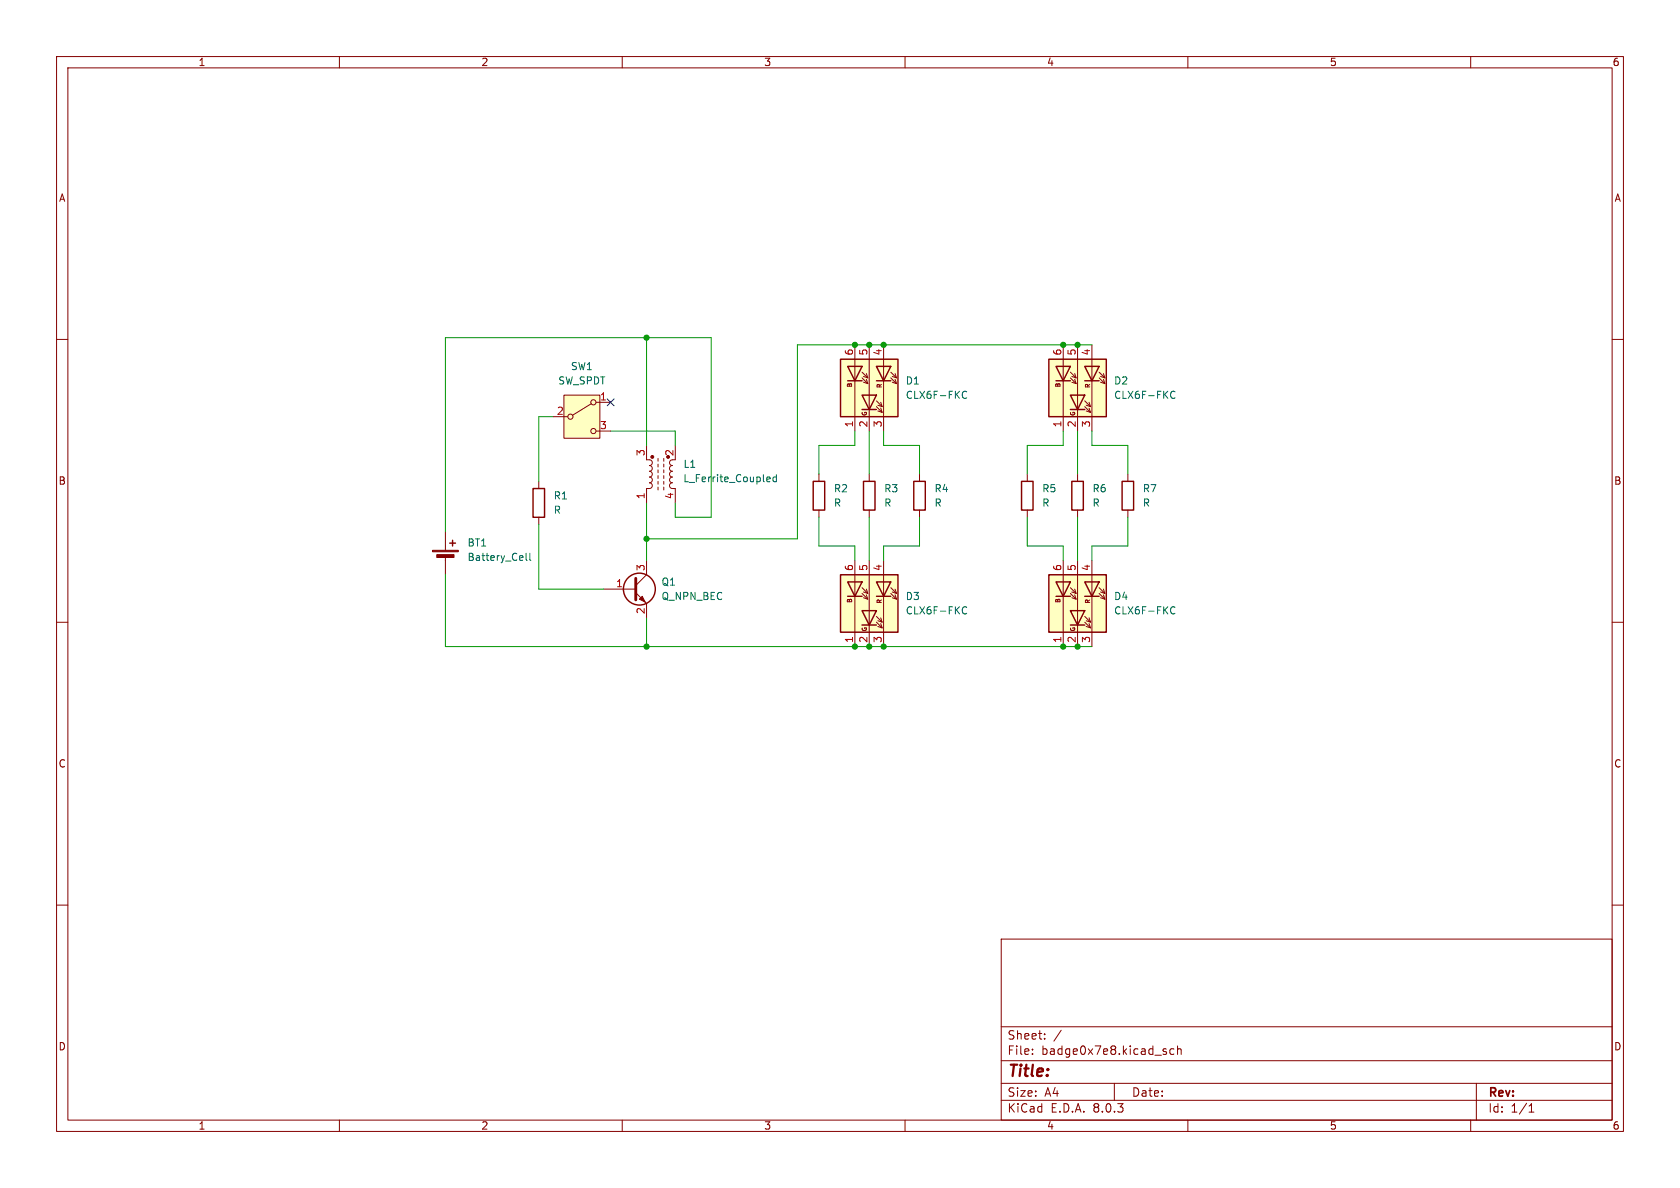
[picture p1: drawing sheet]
(kicad_sch
 (version 20231120)
 (generator "eeschema")
 (generator_version "8.0")
 (paper "A4")
 (lib_symbols
  (symbol "Device:Battery_Cell"
   (pin_numbers hide)
   (pin_names
    (offset 0) hide) (exclude_from_sim no) (in_bom yes) (on_board yes)
   (property "Reference" "BT" (at 2.54 2.54 0) (effects (font (size 1.27 1.27)) (justify left)))
   (property "Value" "Battery_Cell" (at 2.54 0 0) (effects (font (size 1.27 1.27)) (justify left)))
   (property "Footprint" "" (at 0 1.524 90) (effects (font (size 1.27 1.27)) (hide yes)))
   (property "Datasheet" "~" (at 0 1.524 90) (effects (font (size 1.27 1.27)) (hide yes)))
   (property "Description" "Single-cell battery" (at 0 0 0) (effects (font (size 1.27 1.27)) (hide yes)))
   (symbol "Battery_Cell_0_1"
    (rectangle (start -2.286 1.778) (end 2.286 1.524) (stroke (width 0) (type default)) (fill (type outline)))
    (rectangle (start -1.524 1.016) (end 1.524 0.508) (stroke (width 0) (type default)) (fill (type outline)))
    (polyline (pts (xy 0 0.762) (xy 0 0)) (stroke (width 0) (type default)) (fill (type none)))
    (polyline (pts (xy 0 1.778) (xy 0 2.54)) (stroke (width 0) (type default)) (fill (type none)))
    (polyline (pts (xy 0.762 3.048) (xy 1.778 3.048)) (stroke (width 0.254) (type default)) (fill (type none)))
    (polyline (pts (xy 1.27 3.556) (xy 1.27 2.54)) (stroke (width 0.254) (type default)) (fill (type none))))
   (symbol "Battery_Cell_1_1"
    (pin passive line (at 0 5.08 270) (length 2.54) (name "+" (effects (font (size 1.27 1.27)))) (number "1" (effects (font (size 1.27 1.27)))))
    (pin passive line (at 0 -2.54 90) (length 2.54) (name "-" (effects (font (size 1.27 1.27)))) (number "2" (effects (font (size 1.27 1.27)))))))
  (symbol "Device:L_Ferrite_Coupled"
   (pin_names
    (offset 0.254) hide) (exclude_from_sim no) (in_bom yes) (on_board yes)
   (property "Reference" "L1" (at -1.778 -6.35 90) (effects (font (size 1.27 1.27)) (justify left)))
   (property "Value" "L_Ferrite_Coupled" (at 0.762 -20.828 90) (effects (font (size 1.27 1.27)) (justify left)))
   (property "Footprint" "Inductor_SMD:L_CommonModeChoke_TDK_ACM7060" (at 0 0 0) (effects (font (size 1.27 1.27)) (hide yes)))
   (property "Datasheet" "~" (at 0 0 0) (effects (font (size 1.27 1.27)) (hide yes)))
   (property "Description" "Coupled inductor with ferrite core" (at 0 0 0) (effects (font (size 1.27 1.27)) (hide yes)))
   (symbol "L_Ferrite_Coupled_0_1"
    (circle (center -3.048 -1.27) (radius 0.254) (stroke (width 0) (type default)) (fill (type outline)))
    (circle (center -3.048 1.524) (radius 0.254) (stroke (width 0) (type default)) (fill (type outline)))
    (arc (start -2.54 2.032) (mid -2.032 1.5262) (end -1.524 2.032) (stroke (width 0) (type default)) (fill (type none)))
    (arc (start -1.524 -2.032) (mid -2.032 -1.5262) (end -2.54 -2.032) (stroke (width 0) (type default)) (fill (type none)))
    (arc (start -1.524 2.032) (mid -1.016 1.5262) (end -0.508 2.032) (stroke (width 0) (type default)) (fill (type none)))
    (arc (start -0.508 -2.032) (mid -1.016 -1.5262) (end -1.524 -2.032) (stroke (width 0) (type default)) (fill (type none)))
    (arc (start -0.508 2.032) (mid 0 1.5262) (end 0.508 2.032) (stroke (width 0) (type default)) (fill (type none)))
    (polyline (pts (xy -2.794 -0.508) (xy -2.286 -0.508)) (stroke (width 0) (type default)) (fill (type none)))
    (polyline (pts (xy -2.794 0.508) (xy -2.286 0.508)) (stroke (width 0) (type default)) (fill (type none)))
    (polyline (pts (xy -2.54 -2.032) (xy -2.54 -2.54)) (stroke (width 0) (type default)) (fill (type none)))
    (polyline (pts (xy -2.54 2.032) (xy -2.54 2.54)) (stroke (width 0) (type default)) (fill (type none)))
    (polyline (pts (xy -1.778 -0.508) (xy -1.27 -0.508)) (stroke (width 0) (type default)) (fill (type none)))
    (polyline (pts (xy -1.778 0.508) (xy -1.27 0.508)) (stroke (width 0) (type default)) (fill (type none)))
    (polyline (pts (xy -0.762 -0.508) (xy -0.254 -0.508)) (stroke (width 0) (type default)) (fill (type none)))
    (polyline (pts (xy -0.762 0.508) (xy -0.254 0.508)) (stroke (width 0) (type default)) (fill (type none)))
    (polyline (pts (xy 0.254 -0.508) (xy 0.762 -0.508)) (stroke (width 0) (type default)) (fill (type none)))
    (polyline (pts (xy 0.254 0.508) (xy 0.762 0.508)) (stroke (width 0) (type default)) (fill (type none)))
    (polyline (pts (xy 1.27 -0.508) (xy 1.778 -0.508)) (stroke (width 0) (type default)) (fill (type none)))
    (polyline (pts (xy 1.27 0.508) (xy 1.778 0.508)) (stroke (width 0) (type default)) (fill (type none)))
    (polyline (pts (xy 2.286 -0.508) (xy 2.794 -0.508)) (stroke (width 0) (type default)) (fill (type none)))
    (polyline (pts (xy 2.286 0.508) (xy 2.794 0.508)) (stroke (width 0) (type default)) (fill (type none)))
    (polyline (pts (xy 2.54 -2.032) (xy 2.54 -2.54)) (stroke (width 0) (type default)) (fill (type none)))
    (polyline (pts (xy 2.54 2.54) (xy 2.54 2.032)) (stroke (width 0) (type default)) (fill (type none)))
    (arc (start 0.508 -2.032) (mid 0 -1.5262) (end -0.508 -2.032) (stroke (width 0) (type default)) (fill (type none)))
    (arc (start 0.508 2.032) (mid 1.016 1.5262) (end 1.524 2.032) (stroke (width 0) (type default)) (fill (type none)))
    (arc (start 1.524 -2.032) (mid 1.016 -1.5262) (end 0.508 -2.032) (stroke (width 0) (type default)) (fill (type none)))
    (arc (start 1.524 2.032) (mid 2.032 1.5262) (end 2.54 2.032) (stroke (width 0) (type default)) (fill (type none)))
    (arc (start 2.54 -2.032) (mid 2.032 -1.5262) (end 1.524 -2.032) (stroke (width 0) (type default)) (fill (type none))))
   (symbol "L_Ferrite_Coupled_1_1"
    (pin passive line (at 5.08 2.54 180) (length 2.54) (name "1" (effects (font (size 1.27 1.27)))) (number "1" (effects (font (size 1.27 1.27)))))
    (pin passive line (at -5.08 -2.54 0) (length 2.54) (name "2" (effects (font (size 1.27 1.27)))) (number "2" (effects (font (size 1.27 1.27)))))
    (pin passive line (at -5.08 2.54 0) (length 2.54) (name "3" (effects (font (size 1.27 1.27)))) (number "3" (effects (font (size 1.27 1.27)))))
    (pin passive line (at 5.08 -2.54 180) (length 2.54) (name "4" (effects (font (size 1.27 1.27)))) (number "4" (effects (font (size 1.27 1.27)))))))
  (symbol "Device:Q_NPN_BEC"
   (pin_names
    (offset 0) hide) (exclude_from_sim no) (in_bom yes) (on_board yes)
   (property "Reference" "Q" (at 5.08 1.27 0) (effects (font (size 1.27 1.27)) (justify left)))
   (property "Value" "Q_NPN_BEC" (at 5.08 -1.27 0) (effects (font (size 1.27 1.27)) (justify left)))
   (property "Footprint" "" (at 5.08 2.54 0) (effects (font (size 1.27 1.27)) (hide yes)))
   (property "Datasheet" "~" (at 0 0 0) (effects (font (size 1.27 1.27)) (hide yes)))
   (property "Description" "NPN transistor, base/emitter/collector" (at 0 0 0) (effects (font (size 1.27 1.27)) (hide yes)))
   (symbol "Q_NPN_BEC_0_1"
    (polyline (pts (xy 0.635 0.635) (xy 2.54 2.54)) (stroke (width 0) (type default)) (fill (type none)))
    (polyline (pts (xy 0.635 -0.635) (xy 2.54 -2.54) (xy 2.54 -2.54)) (stroke (width 0) (type default)) (fill (type none)))
    (polyline (pts (xy 0.635 1.905) (xy 0.635 -1.905) (xy 0.635 -1.905)) (stroke (width 0.508) (type default)) (fill (type none)))
    (polyline (pts (xy 1.27 -1.778) (xy 1.778 -1.27) (xy 2.286 -2.286) (xy 1.27 -1.778) (xy 1.27 -1.778)) (stroke (width 0) (type default)) (fill (type outline)))
    (circle (center 1.27 0) (radius 2.8194) (stroke (width 0.254) (type default)) (fill (type none))))
   (symbol "Q_NPN_BEC_1_1"
    (pin input line (at -5.08 0 0) (length 5.715) (name "B" (effects (font (size 1.27 1.27)))) (number "1" (effects (font (size 1.27 1.27)))))
    (pin passive line (at 2.54 -5.08 90) (length 2.54) (name "E" (effects (font (size 1.27 1.27)))) (number "2" (effects (font (size 1.27 1.27)))))
    (pin passive line (at 2.54 5.08 270) (length 2.54) (name "C" (effects (font (size 1.27 1.27)))) (number "3" (effects (font (size 1.27 1.27)))))))
  (symbol "Device:R"
   (pin_numbers hide)
   (pin_names
    (offset 0)) (exclude_from_sim no) (in_bom yes) (on_board yes)
   (property "Reference" "R" (at 2.032 0 90) (effects (font (size 1.27 1.27))))
   (property "Value" "R" (at 0 0 90) (effects (font (size 1.27 1.27))))
   (property "Footprint" "" (at -1.778 0 90) (effects (font (size 1.27 1.27)) (hide yes)))
   (property "Datasheet" "~" (at 0 0 0) (effects (font (size 1.27 1.27)) (hide yes)))
   (property "Description" "Resistor" (at 0 0 0) (effects (font (size 1.27 1.27)) (hide yes)))
   (symbol "R_0_1"
    (rectangle (start -1.016 -2.54) (end 1.016 2.54) (stroke (width 0.254) (type default)) (fill (type none))))
   (symbol "R_1_1"
    (pin passive line (at 0 3.81 270) (length 1.27) (name "~" (effects (font (size 1.27 1.27)))) (number "1" (effects (font (size 1.27 1.27)))))
    (pin passive line (at 0 -3.81 90) (length 1.27) (name "~" (effects (font (size 1.27 1.27)))) (number "2" (effects (font (size 1.27 1.27)))))))
  (symbol "LED:CLX6F-FKC"
   (pin_names hide) (exclude_from_sim no) (in_bom yes) (on_board yes)
   (property "Reference" "D" (at -5.08 6.35 0) (effects (font (size 1.27 1.27)) (justify left)))
   (property "Value" "CLX6F-FKC" (at -5.08 -6.35 0) (effects (font (size 1.27 1.27)) (justify left)))
   (property "Footprint" "LED_SMD:LED_RGB_PLCC-6" (at -5.08 -8.128 0) (effects (font (size 1.27 1.27)) (justify left) (hide yes)))
   (property "Datasheet" "https://assets.cree-led.com/a/ds/h/HB-CLX6F-FKC.pdf" (at 3.81 0 0) (effects (font (size 1.27 1.27)) (justify left) (hide yes)))
   (property "Description" "RGB LED, PLCC-6 " (at 0 0 0) (effects (font (size 1.27 1.27)) (hide yes)))
   (symbol "CLX6F-FKC_0_0"
    (text "B" (at -0.508 -3.4544 0) (effects (font (size 0.762 0.762))))
    (text "G" (at 4.5466 -0.8382 0) (effects (font (size 0.762 0.762))))
    (text "R" (at -0.381 1.8034 0) (effects (font (size 0.762 0.762)))))
   (symbol "CLX6F-FKC_0_1"
    (rectangle (start -5.08 5.08) (end 5.08 -5.08) (stroke (width 0.254) (type default)) (fill (type background)))
    (polyline (pts (xy -5.08 -2.54) (xy 5.08 -2.54)) (stroke (width 0) (type default)) (fill (type none)))
    (polyline (pts (xy -5.08 0) (xy 5.08 0)) (stroke (width 0) (type default)) (fill (type none)))
    (polyline (pts (xy -5.08 2.54) (xy 5.08 2.54)) (stroke (width 0) (type default)) (fill (type none)))
    (polyline (pts (xy -2.794 -1.27) (xy -1.778 -0.254)) (stroke (width 0) (type default)) (fill (type none)))
    (polyline (pts (xy -2.794 3.81) (xy -1.778 4.826)) (stroke (width 0) (type default)) (fill (type none)))
    (polyline (pts (xy -1.778 -1.27) (xy -0.762 -0.254)) (stroke (width 0) (type default)) (fill (type none)))
    (polyline (pts (xy -1.778 3.81) (xy -0.762 4.826)) (stroke (width 0) (type default)) (fill (type none)))
    (polyline (pts (xy -1.27 -1.27) (xy -1.27 -3.81)) (stroke (width 0.254) (type default)) (fill (type none)))
    (polyline (pts (xy -1.27 3.81) (xy -1.27 1.27)) (stroke (width 0.254) (type default)) (fill (type none)))
    (polyline (pts (xy 2.286 1.27) (xy 3.302 2.286)) (stroke (width 0) (type default)) (fill (type none)))
    (polyline (pts (xy 3.302 1.27) (xy 4.318 2.286)) (stroke (width 0) (type default)) (fill (type none)))
    (polyline (pts (xy 3.81 1.27) (xy 3.81 -1.27)) (stroke (width 0.254) (type default)) (fill (type none)))
    (polyline (pts (xy -2.54 4.572) (xy -1.778 4.826) (xy -2.032 4.064)) (stroke (width 0) (type default)) (fill (type none)))
    (polyline (pts (xy -2.032 -1.016) (xy -1.778 -0.254) (xy -2.54 -0.508)) (stroke (width 0) (type default)) (fill (type none)))
    (polyline (pts (xy -1.524 -0.508) (xy -0.762 -0.254) (xy -1.016 -1.016)) (stroke (width 0) (type default)) (fill (type none)))
    (polyline (pts (xy -1.524 4.572) (xy -0.762 4.826) (xy -1.016 4.064)) (stroke (width 0) (type default)) (fill (type none)))
    (polyline (pts (xy 3.048 1.524) (xy 3.302 2.286) (xy 2.54 2.032)) (stroke (width 0) (type default)) (fill (type none)))
    (polyline (pts (xy 3.556 2.032) (xy 4.318 2.286) (xy 4.064 1.524)) (stroke (width 0) (type default)) (fill (type none)))
    (polyline (pts (xy -3.81 -1.27) (xy -3.81 -3.81) (xy -1.27 -2.54) (xy -3.81 -1.27)) (stroke (width 0.254) (type default)) (fill (type none)))
    (polyline (pts (xy -3.81 3.81) (xy -3.81 1.27) (xy -1.27 2.54) (xy -3.81 3.81)) (stroke (width 0.254) (type default)) (fill (type none)))
    (polyline (pts (xy 1.27 1.27) (xy 1.27 -1.27) (xy 3.81 0) (xy 1.27 1.27)) (stroke (width 0.254) (type default)) (fill (type none))))
   (symbol "CLX6F-FKC_1_1"
    (pin passive line (at 7.62 -2.54 180) (length 2.54) (name "KB" (effects (font (size 1.27 1.27)))) (number "1" (effects (font (size 1.27 1.27)))))
    (pin passive line (at 7.62 0 180) (length 2.54) (name "KG" (effects (font (size 1.27 1.27)))) (number "2" (effects (font (size 1.27 1.27)))))
    (pin passive line (at 7.62 2.54 180) (length 2.54) (name "KR" (effects (font (size 1.27 1.27)))) (number "3" (effects (font (size 1.27 1.27)))))
    (pin passive line (at -7.62 2.54 0) (length 2.54) (name "AR" (effects (font (size 1.27 1.27)))) (number "4" (effects (font (size 1.27 1.27)))))
    (pin passive line (at -7.62 0 0) (length 2.54) (name "AG" (effects (font (size 1.27 1.27)))) (number "5" (effects (font (size 1.27 1.27)))))
    (pin passive line (at -7.62 -2.54 0) (length 2.54) (name "AB" (effects (font (size 1.27 1.27)))) (number "6" (effects (font (size 1.27 1.27)))))))
  (symbol "Switch:SW_SPDT"
   (pin_names
    (offset 0) hide) (exclude_from_sim no) (in_bom yes) (on_board yes)
   (property "Reference" "SW" (at 0 5.08 0) (effects (font (size 1.27 1.27))))
   (property "Value" "SW_SPDT" (at 0 -5.08 0) (effects (font (size 1.27 1.27))))
   (property "Footprint" "" (at 0 0 0) (effects (font (size 1.27 1.27)) (hide yes)))
   (property "Datasheet" "~" (at 0 -7.62 0) (effects (font (size 1.27 1.27)) (hide yes)))
   (property "Description" "Switch, single pole double throw" (at 0 0 0) (effects (font (size 1.27 1.27)) (hide yes)))
   (symbol "SW_SPDT_0_1"
    (circle (center -2.032 0) (radius 0.4572) (stroke (width 0) (type default)) (fill (type none)))
    (polyline (pts (xy -1.651 0.254) (xy 1.651 2.286)) (stroke (width 0) (type default)) (fill (type none)))
    (circle (center 2.032 -2.54) (radius 0.4572) (stroke (width 0) (type default)) (fill (type none)))
    (circle (center 2.032 2.54) (radius 0.4572) (stroke (width 0) (type default)) (fill (type none))))
   (symbol "SW_SPDT_1_1"
    (rectangle (start -3.175 3.81) (end 3.175 -3.81) (stroke (width 0) (type default)) (fill (type background)))
    (pin passive line (at 5.08 2.54 180) (length 2.54) (name "A" (effects (font (size 1.27 1.27)))) (number "1" (effects (font (size 1.27 1.27)))))
    (pin passive line (at -5.08 0 0) (length 2.54) (name "B" (effects (font (size 1.27 1.27)))) (number "2" (effects (font (size 1.27 1.27)))))
    (pin passive line (at 5.08 -2.54 180) (length 2.54) (name "C" (effects (font (size 1.27 1.27)))) (number "3" (effects (font (size 1.27 1.27))))))))
 (junction
  (at 190.5 114.3)
  (diameter 0)
  (color 0 0 0 0))
 (junction
  (at 153.67 60.96)
  (diameter 0)
  (color 0 0 0 0))
 (junction
  (at 151.13 114.3)
  (diameter 0)
  (color 0 0 0 0))
 (junction
  (at 153.67 114.3)
  (diameter 0)
  (color 0 0 0 0))
 (junction
  (at 114.3 114.3)
  (diameter 0)
  (color 0 0 0 0))
 (junction
  (at 151.13 60.96)
  (diameter 0)
  (color 0 0 0 0))
 (junction
  (at 156.21 114.3)
  (diameter 0)
  (color 0 0 0 0))
 (junction
  (at 156.21 60.96)
  (diameter 0)
  (color 0 0 0 0))
 (junction
  (at 187.96 114.3)
  (diameter 0)
  (color 0 0 0 0))
 (junction
  (at 187.96 60.96)
  (diameter 0)
  (color 0 0 0 0))
 (junction
  (at 114.3 95.25)
  (diameter 0)
  (color 0 0 0 0))
 (junction
  (at 190.5 60.96)
  (diameter 0)
  (color 0 0 0 0))
 (junction
  (at 114.3 59.69)
  (diameter 0)
  (color 0 0 0 0))
 (no_connect
  (at 107.95 71.12))
 (wire
  (pts (xy 187.96 96.52) (xy 187.96 99.06))
  (stroke (width 0) (type default)))
 (wire
  (pts (xy 162.56 78.74) (xy 156.21 78.74))
  (stroke (width 0) (type default)))
 (wire
  (pts (xy 151.13 114.3) (xy 153.67 114.3))
  (stroke (width 0) (type default)))
 (wire
  (pts (xy 114.3 88.9) (xy 114.3 95.25))
  (stroke (width 0) (type default)))
 (wire
  (pts (xy 119.38 88.9) (xy 119.38 91.44))
  (stroke (width 0) (type default)))
 (wire
  (pts (xy 119.38 78.74) (xy 119.38 76.2))
  (stroke (width 0) (type default)))
 (wire
  (pts (xy 78.74 101.6) (xy 78.74 114.3))
  (stroke (width 0) (type default)))
 (wire
  (pts (xy 78.74 93.98) (xy 78.74 59.69))
  (stroke (width 0) (type default)))
 (wire
  (pts (xy 125.73 59.69) (xy 114.3 59.69))
  (stroke (width 0) (type default)))
 (wire
  (pts (xy 78.74 59.69) (xy 114.3 59.69))
  (stroke (width 0) (type default)))
 (wire
  (pts (xy 95.25 104.14) (xy 106.68 104.14))
  (stroke (width 0) (type default)))
 (wire
  (pts (xy 114.3 95.25) (xy 140.97 95.25))
  (stroke (width 0) (type default)))
 (wire
  (pts (xy 140.97 95.25) (xy 140.97 60.96))
  (stroke (width 0) (type default)))
 (wire
  (pts (xy 156.21 78.74) (xy 156.21 76.2))
  (stroke (width 0) (type default)))
 (wire
  (pts (xy 199.39 91.44) (xy 199.39 96.52))
  (stroke (width 0) (type default)))
 (wire
  (pts (xy 114.3 114.3) (xy 151.13 114.3))
  (stroke (width 0) (type default)))
 (wire
  (pts (xy 199.39 78.74) (xy 199.39 83.82))
  (stroke (width 0) (type default)))
 (wire
  (pts (xy 193.04 78.74) (xy 193.04 76.2))
  (stroke (width 0) (type default)))
 (wire
  (pts (xy 181.61 78.74) (xy 187.96 78.74))
  (stroke (width 0) (type default)))
 (wire
  (pts (xy 199.39 96.52) (xy 193.04 96.52))
  (stroke (width 0) (type default)))
 (wire
  (pts (xy 144.78 96.52) (xy 151.13 96.52))
  (stroke (width 0) (type default)))
 (wire
  (pts (xy 190.5 76.2) (xy 190.5 83.82))
  (stroke (width 0) (type default)))
 (wire
  (pts (xy 97.79 73.66) (xy 95.25 73.66))
  (stroke (width 0) (type default)))
 (wire
  (pts (xy 187.96 78.74) (xy 187.96 76.2))
  (stroke (width 0) (type default)))
 (wire
  (pts (xy 144.78 91.44) (xy 144.78 96.52))
  (stroke (width 0) (type default)))
 (wire
  (pts (xy 162.56 78.74) (xy 162.56 83.82))
  (stroke (width 0) (type default)))
 (wire
  (pts (xy 153.67 76.2) (xy 153.67 83.82))
  (stroke (width 0) (type default)))
 (wire
  (pts (xy 144.78 83.82) (xy 144.78 78.74))
  (stroke (width 0) (type default)))
 (wire
  (pts (xy 114.3 114.3) (xy 114.3 109.22))
  (stroke (width 0) (type default)))
 (wire
  (pts (xy 95.25 73.66) (xy 95.25 85.09))
  (stroke (width 0) (type default)))
 (wire
  (pts (xy 156.21 60.96) (xy 187.96 60.96))
  (stroke (width 0) (type default)))
 (wire
  (pts (xy 181.61 91.44) (xy 181.61 96.52))
  (stroke (width 0) (type default)))
 (wire
  (pts (xy 181.61 83.82) (xy 181.61 78.74))
  (stroke (width 0) (type default)))
 (wire
  (pts (xy 153.67 114.3) (xy 156.21 114.3))
  (stroke (width 0) (type default)))
 (wire
  (pts (xy 153.67 91.44) (xy 153.67 99.06))
  (stroke (width 0) (type default)))
 (wire
  (pts (xy 193.04 96.52) (xy 193.04 99.06))
  (stroke (width 0) (type default)))
 (wire
  (pts (xy 114.3 95.25) (xy 114.3 99.06))
  (stroke (width 0) (type default)))
 (wire
  (pts (xy 78.74 114.3) (xy 114.3 114.3))
  (stroke (width 0) (type default)))
 (wire
  (pts (xy 119.38 91.44) (xy 125.73 91.44))
  (stroke (width 0) (type default)))
 (wire
  (pts (xy 151.13 60.96) (xy 153.67 60.96))
  (stroke (width 0) (type default)))
 (wire
  (pts (xy 114.3 59.69) (xy 114.3 78.74))
  (stroke (width 0) (type default)))
 (wire
  (pts (xy 181.61 96.52) (xy 187.96 96.52))
  (stroke (width 0) (type default)))
 (wire
  (pts (xy 107.95 76.2) (xy 119.38 76.2))
  (stroke (width 0) (type default)))
 (wire
  (pts (xy 190.5 114.3) (xy 193.04 114.3))
  (stroke (width 0) (type default)))
 (wire
  (pts (xy 162.56 91.44) (xy 162.56 96.52))
  (stroke (width 0) (type default)))
 (wire
  (pts (xy 190.5 91.44) (xy 190.5 99.06))
  (stroke (width 0) (type default)))
 (wire
  (pts (xy 144.78 78.74) (xy 151.13 78.74))
  (stroke (width 0) (type default)))
 (wire
  (pts (xy 151.13 96.52) (xy 151.13 99.06))
  (stroke (width 0) (type default)))
 (wire
  (pts (xy 199.39 78.74) (xy 193.04 78.74))
  (stroke (width 0) (type default)))
 (wire
  (pts (xy 151.13 78.74) (xy 151.13 76.2))
  (stroke (width 0) (type default)))
 (wire
  (pts (xy 156.21 114.3) (xy 187.96 114.3))
  (stroke (width 0) (type default)))
 (wire
  (pts (xy 162.56 96.52) (xy 156.21 96.52))
  (stroke (width 0) (type default)))
 (wire
  (pts (xy 140.97 60.96) (xy 151.13 60.96))
  (stroke (width 0) (type default)))
 (wire
  (pts (xy 95.25 92.71) (xy 95.25 104.14))
  (stroke (width 0) (type default)))
 (wire
  (pts (xy 187.96 114.3) (xy 190.5 114.3))
  (stroke (width 0) (type default)))
 (wire
  (pts (xy 156.21 96.52) (xy 156.21 99.06))
  (stroke (width 0) (type default)))
 (wire
  (pts (xy 190.5 60.96) (xy 193.04 60.96))
  (stroke (width 0) (type default)))
 (wire
  (pts (xy 187.96 60.96) (xy 190.5 60.96))
  (stroke (width 0) (type default)))
 (wire
  (pts (xy 153.67 60.96) (xy 156.21 60.96))
  (stroke (width 0) (type default)))
 (wire
  (pts (xy 125.73 91.44) (xy 125.73 59.69))
  (stroke (width 0) (type default)))
 (symbol
  (lib_id "LED:CLX6F-FKC")
  (at 190.5 106.68 270)
  (unit 1)
  (exclude_from_sim no)
  (in_bom yes)
  (on_board yes)
  (dnp no)
  (fields_autoplaced yes)
  (property "Reference" "D4" (at 196.85 105.4099 90) (effects (font (size 1.27 1.27)) (justify left)))
  (property "Value" "CLX6F-FKC" (at 196.85 107.9499 90) (effects (font (size 1.27 1.27)) (justify left)))
  (property "Footprint" "LED_SMD:LED_RGB_Cree-PLCC-6_6x5mm_P2.1mm" (at 182.372 101.6 0) (effects (font (size 1.27 1.27)) (justify left) (hide yes)))
  (property "Datasheet" "https://assets.cree-led.com/a/ds/h/HB-CLX6F-FKC.pdf" (at 190.5 110.49 0) (effects (font (size 1.27 1.27)) (justify left) (hide yes)))
  (property "Description" "RGB LED, PLCC-6 " (at 190.5 106.68 0) (effects (font (size 1.27 1.27)) (hide yes)))
  (pin "1")
  (pin "2")
  (pin "5")
  (pin "6")
  (pin "3")
  (pin "4"))
 (symbol
  (lib_id "LED:CLX6F-FKC")
  (at 153.67 68.58 270)
  (unit 1)
  (exclude_from_sim no)
  (in_bom yes)
  (on_board yes)
  (dnp no)
  (fields_autoplaced yes)
  (property "Reference" "D1" (at 160.02 67.3099 90) (effects (font (size 1.27 1.27)) (justify left)))
  (property "Value" "CLX6F-FKC" (at 160.02 69.8499 90) (effects (font (size 1.27 1.27)) (justify left)))
  (property "Footprint" "LED_SMD:LED_RGB_Cree-PLCC-6_6x5mm_P2.1mm" (at 145.542 63.5 0) (effects (font (size 1.27 1.27)) (justify left) (hide yes)))
  (property "Datasheet" "https://assets.cree-led.com/a/ds/h/HB-CLX6F-FKC.pdf" (at 153.67 72.39 0) (effects (font (size 1.27 1.27)) (justify left) (hide yes)))
  (property "Description" "RGB LED, PLCC-6 " (at 153.67 68.58 0) (effects (font (size 1.27 1.27)) (hide yes)))
  (pin "1")
  (pin "2")
  (pin "5")
  (pin "6")
  (pin "3")
  (pin "4"))
 (symbol
  (lib_id "Device:R")
  (at 144.78 87.63 0)
  (unit 1)
  (exclude_from_sim no)
  (in_bom yes)
  (on_board yes)
  (dnp no)
  (fields_autoplaced yes)
  (property "Reference" "R2" (at 147.32 86.3599 0) (effects (font (size 1.27 1.27)) (justify left)))
  (property "Value" "R" (at 147.32 88.8999 0) (effects (font (size 1.27 1.27)) (justify left)))
  (property "Footprint" "Resistor_SMD:R_0805_2012Metric_Pad1.20x1.40mm_HandSolder" (at 143.002 87.63 90) (effects (font (size 1.27 1.27)) (hide yes)))
  (property "Datasheet" "~" (at 144.78 87.63 0) (effects (font (size 1.27 1.27)) (hide yes)))
  (property "Description" "Resistor" (at 144.78 87.63 0) (effects (font (size 1.27 1.27)) (hide yes)))
  (pin "2")
  (pin "1"))
 (symbol
  (lib_id "LED:CLX6F-FKC")
  (at 153.67 106.68 270)
  (unit 1)
  (exclude_from_sim no)
  (in_bom yes)
  (on_board yes)
  (dnp no)
  (fields_autoplaced yes)
  (property "Reference" "D3" (at 160.02 105.4099 90) (effects (font (size 1.27 1.27)) (justify left)))
  (property "Value" "CLX6F-FKC" (at 160.02 107.9499 90) (effects (font (size 1.27 1.27)) (justify left)))
  (property "Footprint" "LED_SMD:LED_RGB_Cree-PLCC-6_6x5mm_P2.1mm" (at 145.542 101.6 0) (effects (font (size 1.27 1.27)) (justify left) (hide yes)))
  (property "Datasheet" "https://assets.cree-led.com/a/ds/h/HB-CLX6F-FKC.pdf" (at 153.67 110.49 0) (effects (font (size 1.27 1.27)) (justify left) (hide yes)))
  (property "Description" "RGB LED, PLCC-6 " (at 153.67 106.68 0) (effects (font (size 1.27 1.27)) (hide yes)))
  (pin "1")
  (pin "2")
  (pin "5")
  (pin "6")
  (pin "3")
  (pin "4"))
 (symbol
  (lib_id "Device:R")
  (at 181.61 87.63 0)
  (unit 1)
  (exclude_from_sim no)
  (in_bom yes)
  (on_board yes)
  (dnp no)
  (fields_autoplaced yes)
  (property "Reference" "R5" (at 184.15 86.3599 0) (effects (font (size 1.27 1.27)) (justify left)))
  (property "Value" "R" (at 184.15 88.8999 0) (effects (font (size 1.27 1.27)) (justify left)))
  (property "Footprint" "Resistor_SMD:R_0805_2012Metric_Pad1.20x1.40mm_HandSolder" (at 179.832 87.63 90) (effects (font (size 1.27 1.27)) (hide yes)))
  (property "Datasheet" "~" (at 181.61 87.63 0) (effects (font (size 1.27 1.27)) (hide yes)))
  (property "Description" "Resistor" (at 181.61 87.63 0) (effects (font (size 1.27 1.27)) (hide yes)))
  (pin "2")
  (pin "1"))
 (symbol
  (lib_id "Switch:SW_SPDT")
  (at 102.87 73.66 0)
  (unit 1)
  (exclude_from_sim no)
  (in_bom yes)
  (on_board yes)
  (dnp no)
  (fields_autoplaced yes)
  (property "Reference" "SW1" (at 102.87 64.77 0) (effects (font (size 1.27 1.27))))
  (property "Value" "SW_SPDT" (at 102.87 67.31 0) (effects (font (size 1.27 1.27))))
  (property "Footprint" "Button_Switch_SMD:SW_SPDT_PCM12" (at 102.87 73.66 0) (effects (font (size 1.27 1.27)) (hide yes)))
  (property "Datasheet" "~" (at 102.87 81.28 0) (effects (font (size 1.27 1.27)) (hide yes)))
  (property "Description" "Switch, single pole double throw" (at 102.87 73.66 0) (effects (font (size 1.27 1.27)) (hide yes)))
  (pin "3")
  (pin "1")
  (pin "2"))
 (symbol
  (lib_id "Device:R")
  (at 199.39 87.63 0)
  (unit 1)
  (exclude_from_sim no)
  (in_bom yes)
  (on_board yes)
  (dnp no)
  (property "Reference" "R7" (at 201.93 86.3599 0) (effects (font (size 1.27 1.27)) (justify left)))
  (property "Value" "R" (at 201.93 88.8999 0) (effects (font (size 1.27 1.27)) (justify left)))
  (property "Footprint" "Resistor_SMD:R_0805_2012Metric_Pad1.20x1.40mm_HandSolder" (at 197.612 87.63 90) (effects (font (size 1.27 1.27)) (hide yes)))
  (property "Datasheet" "~" (at 199.39 87.63 0) (effects (font (size 1.27 1.27)) (hide yes)))
  (property "Description" "Resistor" (at 199.39 87.63 0) (effects (font (size 1.27 1.27)) (hide yes)))
  (pin "2")
  (pin "1"))
 (symbol
  (lib_id "Device:Battery_Cell")
  (at 78.74 99.06 0)
  (unit 1)
  (exclude_from_sim no)
  (in_bom yes)
  (on_board yes)
  (dnp no)
  (fields_autoplaced yes)
  (property "Reference" "BT1" (at 82.55 95.9484 0) (effects (font (size 1.27 1.27)) (justify left)))
  (property "Value" "Battery_Cell" (at 82.55 98.4884 0) (effects (font (size 1.27 1.27)) (justify left)))
  (property "Footprint" "Battery:BatteryHolder_Keystone_2466_1xAAA" (at 78.74 97.536 90) (effects (font (size 1.27 1.27)) (hide yes)))
  (property "Datasheet" "~" (at 78.74 97.536 90) (effects (font (size 1.27 1.27)) (hide yes)))
  (property "Description" "Single-cell battery" (at 78.74 99.06 0) (effects (font (size 1.27 1.27)) (hide yes)))
  (pin "2")
  (pin "1"))
 (symbol
  (lib_id "Device:Q_NPN_BEC")
  (at 111.76 104.14 0)
  (unit 1)
  (exclude_from_sim no)
  (in_bom yes)
  (on_board yes)
  (dnp no)
  (fields_autoplaced yes)
  (property "Reference" "Q1" (at 116.84 102.8699 0) (effects (font (size 1.27 1.27)) (justify left)))
  (property "Value" "Q_NPN_BEC" (at 116.84 105.4099 0) (effects (font (size 1.27 1.27)) (justify left)))
  (property "Footprint" "Package_TO_SOT_SMD:SOT-23" (at 116.84 101.6 0) (effects (font (size 1.27 1.27)) (hide yes)))
  (property "Datasheet" "~" (at 111.76 104.14 0) (effects (font (size 1.27 1.27)) (hide yes)))
  (property "Description" "NPN transistor, base/emitter/collector" (at 111.76 104.14 0) (effects (font (size 1.27 1.27)) (hide yes)))
  (pin "3")
  (pin "2")
  (pin "1"))
 (symbol
  (lib_id "Device:L_Ferrite_Coupled")
  (at 116.84 83.82 90)
  (mirror x)
  (unit 1)
  (exclude_from_sim no)
  (in_bom yes)
  (on_board yes)
  (dnp no)
  (property "Reference" "L1" (at 123.19 82.042 90) (effects (font (size 1.27 1.27)) (justify left)))
  (property "Value" "L_Ferrite_Coupled" (at 137.668 84.582 90) (effects (font (size 1.27 1.27)) (justify left)))
  (property "Footprint" "Inductor_SMD:L_CommonModeChoke_TDK_ACM7060" (at 116.84 83.82 0) (effects (font (size 1.27 1.27)) (hide yes)))
  (property "Datasheet" "~" (at 116.84 83.82 0) (effects (font (size 1.27 1.27)) (hide yes)))
  (property "Description" "Coupled inductor with ferrite core" (at 116.84 83.82 0) (effects (font (size 1.27 1.27)) (hide yes)))
  (pin "3")
  (pin "4")
  (pin "2")
  (pin "1"))
 (symbol
  (lib_id "Device:R")
  (at 162.56 87.63 0)
  (unit 1)
  (exclude_from_sim no)
  (in_bom yes)
  (on_board yes)
  (dnp no)
  (property "Reference" "R4" (at 165.1 86.3599 0) (effects (font (size 1.27 1.27)) (justify left)))
  (property "Value" "R" (at 165.1 88.8999 0) (effects (font (size 1.27 1.27)) (justify left)))
  (property "Footprint" "Resistor_SMD:R_0805_2012Metric_Pad1.20x1.40mm_HandSolder" (at 160.782 87.63 90) (effects (font (size 1.27 1.27)) (hide yes)))
  (property "Datasheet" "~" (at 162.56 87.63 0) (effects (font (size 1.27 1.27)) (hide yes)))
  (property "Description" "Resistor" (at 162.56 87.63 0) (effects (font (size 1.27 1.27)) (hide yes)))
  (pin "2")
  (pin "1"))
 (symbol
  (lib_id "LED:CLX6F-FKC")
  (at 190.5 68.58 270)
  (unit 1)
  (exclude_from_sim no)
  (in_bom yes)
  (on_board yes)
  (dnp no)
  (fields_autoplaced yes)
  (property "Reference" "D2" (at 196.85 67.3099 90) (effects (font (size 1.27 1.27)) (justify left)))
  (property "Value" "CLX6F-FKC" (at 196.85 69.8499 90) (effects (font (size 1.27 1.27)) (justify left)))
  (property "Footprint" "LED_SMD:LED_RGB_Cree-PLCC-6_6x5mm_P2.1mm" (at 182.372 63.5 0) (effects (font (size 1.27 1.27)) (justify left) (hide yes)))
  (property "Datasheet" "https://assets.cree-led.com/a/ds/h/HB-CLX6F-FKC.pdf" (at 190.5 72.39 0) (effects (font (size 1.27 1.27)) (justify left) (hide yes)))
  (property "Description" "RGB LED, PLCC-6 " (at 190.5 68.58 0) (effects (font (size 1.27 1.27)) (hide yes)))
  (pin "1")
  (pin "2")
  (pin "5")
  (pin "6")
  (pin "3")
  (pin "4"))
 (symbol
  (lib_id "Device:R")
  (at 95.25 88.9 0)
  (unit 1)
  (exclude_from_sim no)
  (in_bom yes)
  (on_board yes)
  (dnp no)
  (fields_autoplaced yes)
  (property "Reference" "R1" (at 97.79 87.6299 0) (effects (font (size 1.27 1.27)) (justify left)))
  (property "Value" "R" (at 97.79 90.1699 0) (effects (font (size 1.27 1.27)) (justify left)))
  (property "Footprint" "Resistor_SMD:R_0805_2012Metric_Pad1.20x1.40mm_HandSolder" (at 93.472 88.9 90) (effects (font (size 1.27 1.27)) (hide yes)))
  (property "Datasheet" "~" (at 95.25 88.9 0) (effects (font (size 1.27 1.27)) (hide yes)))
  (property "Description" "Resistor" (at 95.25 88.9 0) (effects (font (size 1.27 1.27)) (hide yes)))
  (pin "2")
  (pin "1"))
 (symbol
  (lib_id "Device:R")
  (at 153.67 87.63 0)
  (unit 1)
  (exclude_from_sim no)
  (in_bom yes)
  (on_board yes)
  (dnp no)
  (fields_autoplaced yes)
  (property "Reference" "R3" (at 156.21 86.3599 0) (effects (font (size 1.27 1.27)) (justify left)))
  (property "Value" "R" (at 156.21 88.8999 0) (effects (font (size 1.27 1.27)) (justify left)))
  (property "Footprint" "Resistor_SMD:R_0805_2012Metric_Pad1.20x1.40mm_HandSolder" (at 151.892 87.63 90) (effects (font (size 1.27 1.27)) (hide yes)))
  (property "Datasheet" "~" (at 153.67 87.63 0) (effects (font (size 1.27 1.27)) (hide yes)))
  (property "Description" "Resistor" (at 153.67 87.63 0) (effects (font (size 1.27 1.27)) (hide yes)))
  (pin "2")
  (pin "1"))
 (symbol
  (lib_id "Device:R")
  (at 190.5 87.63 0)
  (unit 1)
  (exclude_from_sim no)
  (in_bom yes)
  (on_board yes)
  (dnp no)
  (fields_autoplaced yes)
  (property "Reference" "R6" (at 193.04 86.3599 0) (effects (font (size 1.27 1.27)) (justify left)))
  (property "Value" "R" (at 193.04 88.8999 0) (effects (font (size 1.27 1.27)) (justify left)))
  (property "Footprint" "Resistor_SMD:R_0805_2012Metric_Pad1.20x1.40mm_HandSolder" (at 188.722 87.63 90) (effects (font (size 1.27 1.27)) (hide yes)))
  (property "Datasheet" "~" (at 190.5 87.63 0) (effects (font (size 1.27 1.27)) (hide yes)))
  (property "Description" "Resistor" (at 190.5 87.63 0) (effects (font (size 1.27 1.27)) (hide yes)))
  (pin "2")
  (pin "1"))
 (sheet_instances
  (path ""
   (page "1"))))
